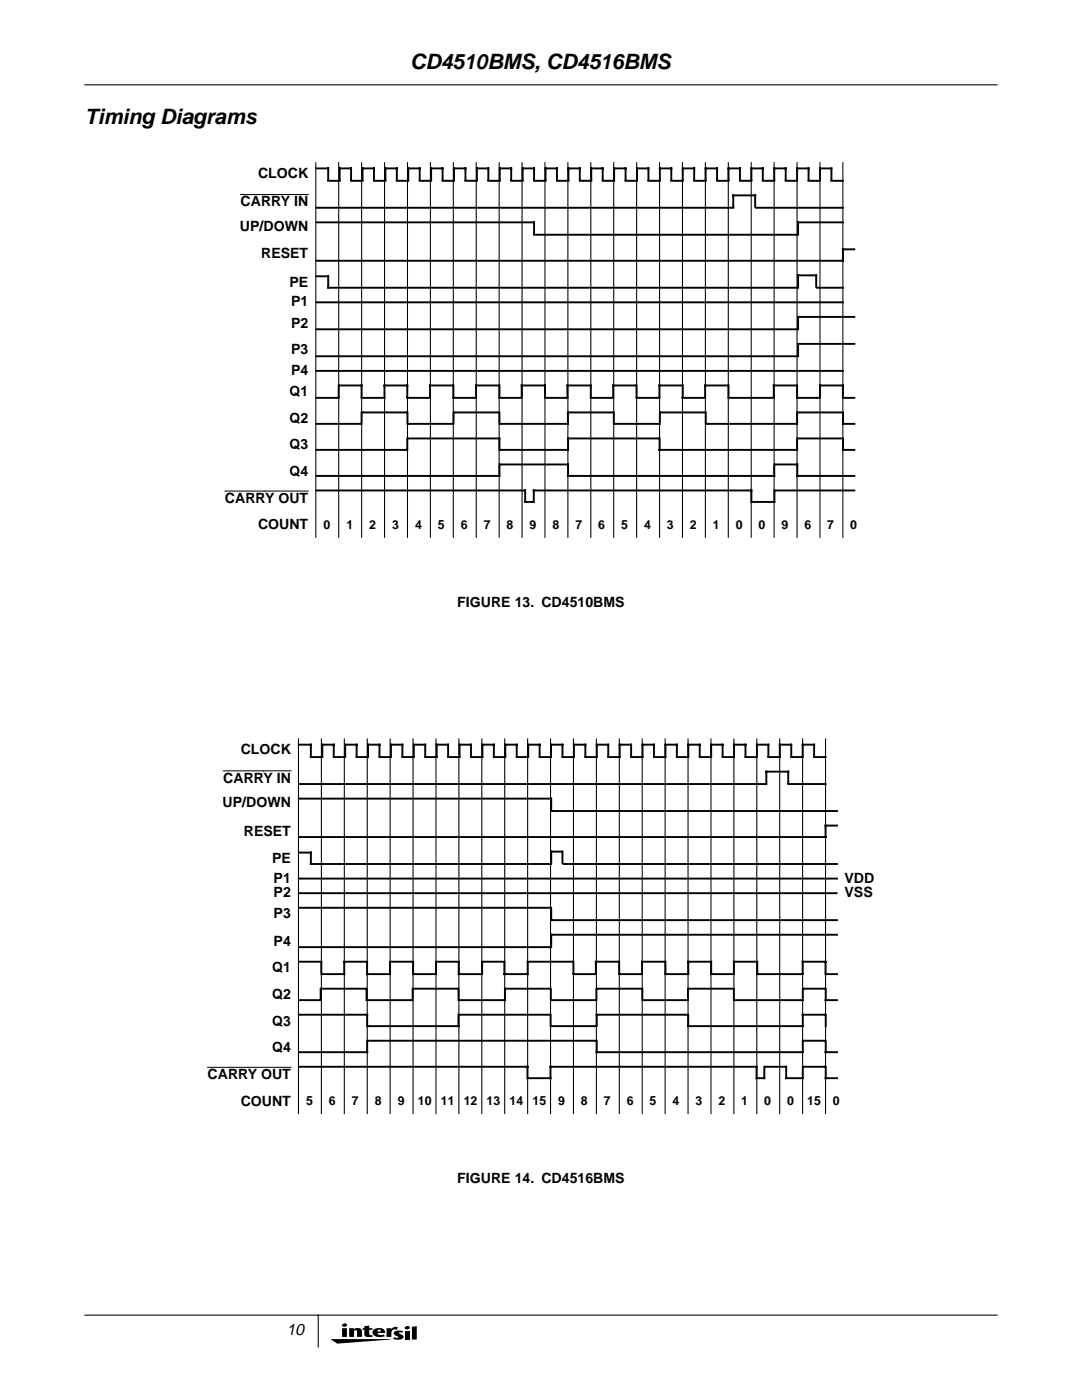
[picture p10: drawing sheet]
<svg xmlns="http://www.w3.org/2000/svg" width="216mm" height="279mm" viewBox="0 0 216 279" stroke-linecap="round" stroke-linejoin="round" font-family="sans-serif">
<g fill="#000">
<path d="M65.9 267.2l12.2 .1-10.8 .8zM69.7 265.1h.9v.2a.96 .96 0 0 1 1.6 .4v1.1h-1v-1.1l-.2-.2-.3 .1-.1 1.2h-.9zM72.7 264.7l1-.1v.5h.6v.3h-.6v.9l.3 .2 .3-.1 .1 .3-.6 .1a.87 .87 0 0 1-1.1-.5v-.9h-.3v-.3h.3zM77.1 265.1h1v.2a.93 .93 0 0 1 1.3-.4l-.3 .5a.67 .67 0 0 0-.7 0 .67 .67 0 0 0-.3 .7v.7h-1zM78.7 265.8l.6-.2 1.1 .1-.2 .3-.5-.1v.2a.74 .74 0 0 1 .8 .9 1.93 1.93 0 0 1-2.1 .2l.3-.3a.57 .57 0 0 0 .8 0l-.8-.5a.38 .38 0 0 1 0-.6zM80.8 265.6h.9v1.7h-.9zM80.8 264.8a.55 .55 0 0 1 1 .2 .55 .55 0 0 1-.5 .3 .55 .55 0 0 1-.6-.3zM82.2 264.8l1-.1v2.6h-1z"/>
<path d="M68.3 265.1v1.7h.9v-1.7zM68.3 264.3l-.1 .2a.5 .5 0 0 0 .6 .3 .5 .5 0 0 0 .4-.5 .64 .64 0 0 0-.9 0z"/>
<path d="M74.5 265.4a.86 .86 0 0 0-.1 .9 .86 .86 0 0 0 .8 .5l1.6-.1-.3-.4-.3 .1a.61 .61 0 0 1-.9-.4h1.5a.93 .93 0 0 0-1.1-1l-.5 .1zM75.5 265.4h.4l.1 .3h-.7z"/>
</g>
<g fill="none" stroke="#000" stroke-width=".21">
<path d="M16.9 16.9h182.1M63 32.5v74.7M67.6 32.5v74.7M72.2 32.5v74.7M76.7 32.5v74.7M81.3 32.5v74.7M85.9 32.5v74.7M90.5 32.5v74.7M95 32.5v74.7M99.6 32.5v74.7M104.2 32.5v74.7M108.7 32.5v74.7"/>
<path d="M113.3 32.5v74.7M117.9 32.5v74.7M122.5 32.5v74.7M127 32.5v74.7M131.6 32.5v74.7M136.2 32.5v74.7M140.8 32.5v74.7M145.3 32.5v74.7M149.9 32.5v74.7M154.5 32.5v74.7M159 32.5v74.7M163.6 32.5v74.7"/>
<path d="M168.2 32.5v74.7M59.6 147.5v74.7M64.1 147.5v74.7M68.7 147.5v74.7M73.3 147.5v74.7M77.8 147.5v74.7M82.4 147.5v74.7M87 147.5v74.7M91.6 147.5v74.7M96.1 147.5v74.7M100.7 147.5v74.7M105.3 147.5v74.7"/>
<path d="M109.9 147.5v74.7M114.4 147.5v74.7M119 147.5v74.7M123.6 147.5v74.7M128.1 147.5v74.7M132.7 147.5v74.7M137.3 147.5v74.7M141.9 147.5v74.7M146.4 147.5v74.7M151 147.5v74.7M155.6 147.5v74.7M160.2 147.5v74.7"/>
<path d="M164.7 147.5v74.7M16.9 262.5h182.1M63.5 262.5v6.3"/>
</g>
<g fill="none" stroke="#000" stroke-width=".38">
<path d="M63.2 33.6h2.3v2.3M65.5 36.1h2.3M67.8 35.9v-2.3h2.3v2.3M70.1 36.1h2.2M72.3 35.9v-2.3h2.3v2.3M74.6 36.1h2.3M76.9 35.9v-2.3h2.3v2.3M79.2 36.1h2.3M81.5 35.9v-2.3h2.2v2.3M83.7 36.1h2.3M86 35.9v-2.3h2.3v2.3M88.3 36.1h2.3"/>
<path d="M90.6 35.9v-2.3h2.3v2.3M92.9 36.1h2.3M95.2 35.9v-2.3h2.2v2.3M97.4 36.1h2.3M99.7 35.9v-2.3h2.3v2.3M102 36.1h2.3M104.3 35.9v-2.3h2.3v2.3M106.6 36.1h2.2M108.8 35.9v-2.3h2.3v2.3M111.1 36.1h2.3M113.4 35.9v-2.3h2.3v2.3M115.7 36.1h2.3"/>
<path d="M118 35.9v-2.3h2.3v2.3M120.3 36.1h2.2M122.5 35.9v-2.3h2.3v2.3M124.8 36.1h2.3M127.1 35.9v-2.3h2.3v2.3M129.4 36.1h2.3M131.7 35.9v-2.3h2.3v2.3M134 36.1h2.2M136.2 35.9v-2.3h2.3v2.3M138.5 36.1h2.3M140.8 35.9v-2.3h2.3v2.3M143.1 36.1h2.3"/>
<path d="M145.4 35.9v-2.3h2.2v2.3M147.6 36.1h2.3M149.9 35.9v-2.3h2.3v2.3M152.2 36.1h2.3M154.5 35.9v-2.3h2.3v2.3M156.8 36.1h2.3M159.1 35.9v-2.3h2.2v2.3M161.3 36.1h2.3M163.6 35.9v-2.3h2.3v2.3M165.9 36.1h2.3M63.2 55.1h2.3v2.3h93.7M63.2 44.4h43.4v2.3"/>
<path d="M63.2 41.5h83.1M106.6 46.8h52.6M146.3 41.3v-2.3h4.4v2.3M150.9 41.5h17.3M159.2 57.2v-2.2h3.7v2.2M163.1 57.4h5.1M168.2 44.4h-9v2.3M170.5 49.8h-2.3v2.2h-105M63.2 65.7h96M63.2 71.1h96M63.2 79.4h4.4M63.2 60.3h105"/>
<path d="M63.2 74h105M67.6 76.9v2.3M67.8 76.9h4.3v2.3M72.1 79.4h4.6M76.7 79.2v-2.3h4.6v2.3M81.2 79.4h4.6M90.4 76.9h-4.6v2.3M90.4 79.4h4.6M90.5 76.9v2.3M99.6 76.9h-4.6v2.3M99.6 79.4h4.5M99.7 76.9v2.3"/>
<path d="M108.7 76.9h-4.6v2.3M108.8 79.4h4.4M108.8 76.9v2.3M117.8 76.9h-4.6v2.3M117.9 79.4h4.5M117.9 76.9v2.3M126.9 76.9h-4.5v2.3M127 79.4h4.6M127 76.9v2.3M136.1 79.4h4.6M136.1 76.9h-4.5v2.3M136.2 76.9v2.3"/>
<path d="M145.3 76.9h-4.6v2.3M145.4 76.9v2.3M145.4 79.4h9M159 76.9h-4.6v2.3M159.1 76.9v2.3M159.1 79.4h4.5M159.2 63.2v2.3M159.2 68.6v2.3M159.4 63.2h11.1M159.4 68.6h11.1M163.6 79.2v-2.3h4.6v2.3M168.2 79.4h2.3"/>
<path d="M63.2 84.6h8.7M63.2 89.8h18M63.2 95h36.4M63.2 97.9h41.6M72.1 82.3v2.3M72.4 82.3h8.6M81.3 87.5v2.3M81.3 82.3v2.3M81.5 87.5h18.1M81.6 84.6h8.6M90.5 82.3v2.3M90.7 82.3h8.7"/>
<path d="M99.7 82.3v2.3M99.7 87.5v2.3M99.7 92.7v2.3M99.8 92.7h13.6l-.1 2.3h41.2v-2.3M99.9 89.8h13.3M104.8 97.9v2.3M106.5 97.9h43.4v2.3M106.5 97.9v2.3M113.3 82.3v2.3h-13.4M113.5 82.3h8.7M122.5 82.3v2.3M122.7 84.6h8.7"/>
<path d="M131.5 87.5h-18.1v2.3M131.6 87.5v2.3h27.3M131.7 82.3v2.3M131.9 82.3h8.7M140.8 82.3v2.3M141 84.6h18M154.5 97.9v2.3M154.6 97.9h15.9M154.7 92.7h4.4v2.3h11.4M159.1 82.3v2.3M159.1 87.5v2.3M159.3 82.3h8.6"/>
<path d="M159.3 87.5h8.6M168.2 82.3v2.3h2.3M168.2 87.5v2.3h2.3M104.9 100.2h1.5M150.1 100.2h4.4M59.7 148.6h2.3v2.3M59.8 156.5h93.1M59.8 159.4h50.2M62 151.1h2.3M64.3 150.9v-2.3h2.3v2.3M66.6 151.1h2.3M68.9 150.9v-2.3h2.3v2.3"/>
<path d="M71.2 151.1h2.2M73.4 150.9v-2.3h2.3v2.3M75.7 151.1h2.3M78 150.9v-2.3h2.3v2.3M80.3 151.1h2.3M82.6 150.9v-2.3h2.3v2.3M84.9 151.1h2.2M87.1 150.9v-2.3h2.3v2.3M89.4 151.1h2.3M91.7 150.9v-2.3h2.3v2.3M94 151.1h2.3M96.3 150.9v-2.3h2.2v2.3"/>
<path d="M98.5 151.1h2.3M100.8 150.9v-2.3h2.3v2.3M103.1 151.1h2.3M105.4 150.9v-2.3h2.3v2.3M107.7 151.1h2.3M110 150.9v-2.3h2.2v2.3M110 159.4v2.3M112.2 151.1h2.3M114.5 150.9v-2.3h2.3v2.3M116.8 151.1h2.3M119.1 150.9v-2.3h2.3v2.3M121.4 151.1h2.2"/>
<path d="M123.6 150.9v-2.3h2.3v2.3M125.9 151.1h2.3M128.2 150.9v-2.3h2.3v2.3M130.5 151.1h2.3M132.8 150.9v-2.3h2.3v2.3M135.1 151.1h2.2M137.3 150.9v-2.3h2.3v2.3M139.6 151.1h2.3M141.9 150.9v-2.3h2.3v2.3M144.2 151.1h2.3M146.5 150.9v-2.3h2.3v2.3M148.8 151.1h2.2"/>
<path d="M151 150.9v-2.3h2.3v2.3M152.9 156.3v-2.3h4.4v2.3M153.3 151.1h2.3M155.6 150.9v-2.3h2.3v2.3M157.3 156.5h7.4M157.9 151.1h2.3M160.2 150.9v-2.3h2.2v2.3M162.4 151.1h2.3M59.7 170.1h2.3v2.3h48M59.8 178.3h107.1M59.8 175.3h107.2M110 161.9h57"/>
<path d="M112.1 170h-2.1v2.2M112.2 170v2.2M112.4 172.4h54.6M167 164.8h-2.3v2.2h-104.9M59.7 181.2h50.3M59.7 191.9h4.4M59.7 199.6h4M59.7 189h50.3M64 197.3v2.3M64.1 192.1v2.3M64.2 197.3h8.7M68.7 191.9h4.6"/>
<path d="M68.7 192.1v2.3h-4.4M73.1 197.3v2.3M73.3 192.1v2.3h4.5v-2.3M73.4 199.6h8.7M77.9 191.9h4.5M82.3 197.3v2.3M82.4 192.1v2.3h4.5M82.5 197.3h8.7M87 192.1v2.3M87 191.9h4.5M91.5 197.3v2.3M91.5 192.1v2.3h4.6"/>
<path d="M91.8 199.6h8.9M96.2 191.9h4.4M96.2 192.1v2.3M100.6 192.1v2.3h4.6M100.7 197.3v2.3M101 197.3h8.6M105.3 191.9h8.9M105.3 192.1v2.3M109.9 197.3v2.3M110 181.4v2.2M110 186.5v2.3M110.1 183.6h56.9"/>
<path d="M110.1 186.5h56.9M110.2 199.6h8.6M114.4 194.4h4.5M114.4 191.9v2.3M119 197.3v2.3M119.2 197.3h8.7M123.5 191.9h-4.6v2.3M123.6 194.4h4.5M123.6 191.9v2.3M128.2 197.3v2.3M128.3 199.6h8.7M132.7 191.9h-4.6v2.3"/>
<path d="M132.8 194.4h4.5M132.8 191.9v2.3M137.3 197.3v2.3M137.3 194.2v-2.3h4.6v2.3M137.5 197.3h8.6M141.9 194.4h4.6M146.4 197.3v2.3M146.8 199.6h13.3M151 191.9h-4.6v2.3M151.1 194.4h9.1M151.1 191.9v2.3M160.2 194.2v-2.3h4.5v2.3"/>
<path d="M160.2 197.3v2.3M160.4 197.3h4.1M164.7 194.4h2.3M164.7 199.6h2.3M164.8 197.3v2.3M59.7 202.5h13.6v2.3M59.7 212.9h45.6M73.3 207.7v2.3h-13.6M73.4 207.7h45.5M73.6 204.8h18M91.5 202.5v2.3M91.6 202.5h18.2"/>
<path d="M105.2 212.9v2.3M105.3 215.2h4.5v-2.3h41.2v2.3h1.5M109.9 202.5v2.3M110 204.8h8.9M119 210h41.1M119 202.5h18.2M119.1 202.5v2.3M119.1 207.7v2.3M137.3 202.5v2.3M137.4 204.8h22.7M152.5 212.9v2.3M152.7 212.9h4.1"/>
<path d="M156.9 212.9v2.3h3.2M160.1 202.5h4.4M160.2 202.5v2.3M160.2 207.7v2.3M160.2 212.9v2.3M160.4 207.7h4.1M160.4 212.9h4.1M164.7 210h2.3M164.7 215.2h2.3M164.8 202.5v2.3M164.8 207.7v2.3M164.8 212.9v2.3"/>
</g>
<path d="M48 38.8h13.5M44.9 98h16.6M44.6 153.8h13.5M41.4 213h16.7" fill="none" stroke="#000" stroke-width=".2"/>
<g font-size="4.2">
<text x="81.8" y="13.8">CD4510BMS, CD4516BMS</text>
<text x="16.9" y="24.7">Timing Diagrams</text>
</g>
<text font-size="3.2" x="57.1" y="266.5">10</text>
<g font-size="2.8">
<text x="51.5" y="35.5">CLOCK</text>
<text x="48" y="41.2">CARRY IN</text>
<text x="47.9" y="46.1">UP/DOWN</text>
<text x="52.1" y="51.6">RESET</text>
<text x="57.8" y="57.2">PE</text>
<text x="58.1" y="61.2">P1</text>
<text x="58.1" y="65.5">P2</text>
<text x="58.1" y="70.7">P3</text>
<text x="58.1" y="74.9">P4</text>
<text x="57.8" y="79">Q1</text>
<text x="57.8" y="84.3">Q2</text>
<text x="57.8" y="89.7">Q3</text>
<text x="57.8" y="95">Q4</text>
<text x="44.9" y="100.4">CARRY OUT</text>
<text x="51.5" y="105.7">COUNT</text>
<text x="91.2" y="121.1">FIGURE 13. CD4510BMS</text>
<text x="48" y="150.5">CLOCK</text>
<text x="44.4" y="161.1">UP/DOWN</text>
<text x="44.6" y="156.2">CARRY IN</text>
<text x="48.6" y="166.9">RESET</text>
<text x="54.3" y="172.2">PE</text>
<text x="54.6" y="176.2">P1</text>
<text x="54.6" y="179.1">P2</text>
<text x="168.5" y="176.2">VDD</text>
<text x="168.5" y="179">VSS</text>
<text x="54.6" y="183.3">P3</text>
<text x="54.6" y="188.8">P4</text>
<text x="54.3" y="194">Q1</text>
<text x="54.3" y="199.3">Q2</text>
<text x="54.3" y="204.7">Q3</text>
<text x="41.4" y="215.4">CARRY OUT</text>
<text x="54.3" y="210">Q4</text>
<text x="48" y="220.7">COUNT</text>
<text x="91.2" y="236.1">FIGURE 14. CD4516BMS</text>
</g>
<g font-size="2.5">
<text x="64.5" y="105.5">0</text>
<text x="69.1" y="105.5">1</text>
<text x="73.7" y="105.5">2</text>
<text x="78.2" y="105.5">3</text>
<text x="82.8" y="105.5">4</text>
<text x="87.4" y="105.5">5</text>
<text x="92" y="105.5">6</text>
<text x="96.5" y="105.5">7</text>
<text x="101.1" y="105.5">8</text>
<text x="105.7" y="105.5">9</text>
<text x="110.2" y="105.5">8</text>
<text x="114.8" y="105.5">7</text>
<text x="119.4" y="105.5">6</text>
<text x="123.9" y="105.5">5</text>
<text x="128.5" y="105.5">4</text>
<text x="133.1" y="105.5">3</text>
<text x="137.7" y="105.5">2</text>
<text x="142.2" y="105.5">1</text>
<text x="146.8" y="105.5">0</text>
<text x="151.4" y="105.5">0</text>
<text x="155.9" y="105.5">9</text>
<text x="160.5" y="105.5">6</text>
<text x="165.1" y="105.5">7</text>
<text x="169.6" y="105.5">0</text>
<text x="61.1" y="220.5">5</text>
<text x="65.6" y="220.5">6</text>
<text x="70.2" y="220.5">7</text>
<text x="74.8" y="220.5">8</text>
<text x="79.4" y="220.5">9</text>
<text x="83.4" y="220.5">10</text>
<text x="88" y="220.5">11</text>
<text x="92.5" y="220.5">12</text>
<text x="97.1" y="220.5">13</text>
<text x="101.7" y="220.5">14</text>
<text x="106.2" y="220.5">15</text>
<text x="111.3" y="220.5">9</text>
<text x="115.9" y="220.5">8</text>
<text x="120.5" y="220.5">7</text>
<text x="125.1" y="220.5">6</text>
<text x="129.6" y="220.5">5</text>
<text x="134.2" y="220.5">4</text>
<text x="138.8" y="220.5">3</text>
<text x="143.3" y="220.5">2</text>
<text x="147.9" y="220.5">1</text>
<text x="152.5" y="220.5">0</text>
<text x="157" y="220.5">0</text>
<text x="161.1" y="220.5">15</text>
<text x="166.2" y="220.5">0</text>
</g>
</svg>
